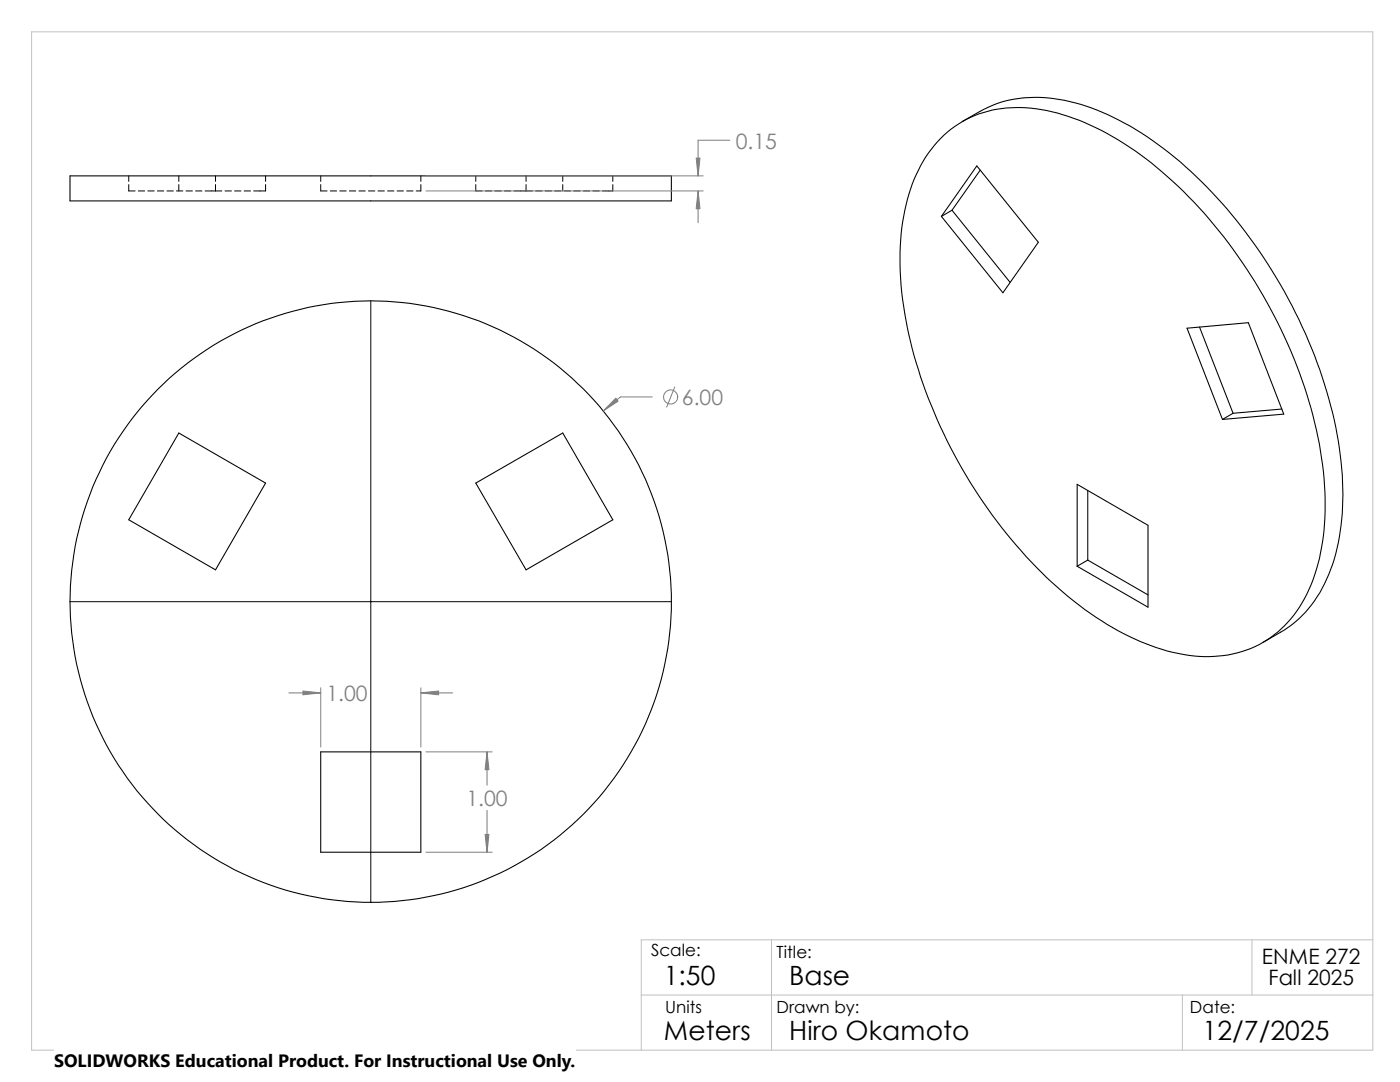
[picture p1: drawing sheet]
<svg xmlns="http://www.w3.org/2000/svg" width="279mm" height="216mm" viewBox="0 0 279 216" stroke-linecap="round" stroke-linejoin="round" font-family="sans-serif">
<path d="M6.3 6.3h267.7v203.2h-267.7zM128 198.5h146M154 187.5v22M236 198.5v11M249.9 187.5v11M274 187.5h-146v22" fill="none" stroke="#c0c0c0" stroke-width=".2"/>
<g fill="none" stroke="#000" stroke-width=".21">
<path d="M14 35.1h120v5h-120zM187.7 27.6a22.1 22.1 0 0 1 20.2-5.7 49.5 49.5 0 0 1 20.8 9.8 96.7 96.7 0 0 1 29.5 39.8 77.6 77.6 0 0 1 6.2 31.8 35 35 0 0 1-6.2 19.4 21.2 21.2 0 0 1-18.9 8.3 43.4 43.4 0 0 1-20.6-7.9 89.1 89.1 0 0 1-26.7-29.5 89.5 89.5 0 0 1-12.3-37.9 43.4 43.4 0 0 1 3.1-20.8 23.6 23.6 0 0 1 4.9-7.3zM192 24.3l3.6-2.1a24.3 24.3 0 0 1 17.9-1.9 52.9 52.9 0 0 1 20.9 11.1 99 99 0 0 1 31.2 49.5 61.2 61.2 0 0 1 1.5 27.4 27.2 27.2 0 0 1-9.2 16.3 35.5 35.5 0 0 1-5.8 3.6M194.9 33.1l12.3 15.2-7 10.1-12.3-15.2zM195.6 34l-5.6 8M190 42l11.6 14.3M190 42l-2.1 1.2M236.9 65.5l12.2-1.1 7.1 18.2-12.2 1.1zM239.4 65.3l6.7 17.2M35.7 86.4l17.3 10-10 17.3-17.3-10zM95 96.4l17.3-10 10 17.3-17.3 10zM215 96.6l14.1 8.2v16.4l-14.1-8.2z"/>
<path d="M217.1 97.9v13.9M246.1 82.5l-2.1 1.2M255.8 81.6l-9.7 .9M217.1 111.8l12 6.9M217.1 111.8l-2.1 1.2M64 150h20v20.1h-20z"/>
<circle cx="74" cy="120" r="60"/>
</g>
<g fill="none" stroke="#000" stroke-width=".2">
<path d="M25.7 36.8v1.3h1.3M25.7 35.1v1.1M27.6 38.1h1.3M29.5 38.1h1.3M31.4 38.1h1.3M33.3 38.1h1.3M35.2 38.1h1.3M35.7 35.1v1.1M35.7 36.8v1.3M37.1 38.1h1.3M39 38.1h1.3M40.9 38.1h3.4"/>
<path d="M43 35.1v1.1M43 36.8v1.3M44.9 38.1h1.3M46.8 38.1h1.3M48.7 38.1h1.3M53 36.8v1.3h-2.4M53 35.1v1.1M64 35.1v1.1M64 36.8v1.3h1.3M65.9 38.1h1.3M67.8 38.1h1.3M69.7 38.1h1.3"/>
<path d="M71.6 38.1h1.3M73.5 38.1h1.3M75.4 38.1h1.3M77.3 38.1h1.3M79.2 38.1h1.3M81.2 38.1h1.2M84 35.1v1.1M84 36.8v1.3h-.9M95 36.8v1.3h1.2M95 35.1v1.1M96.9 38.1h1.2M98.8 38.1h1.2"/>
<path d="M100.7 38.1h1.2M102.6 38.1h3.7M105 35.1v1.1M105 36.8v1.3M106.9 38.1h1.3M108.8 38.1h1.3M110.7 38.1h1.3M112.3 35.1v1.1M112.3 36.8v1.3M112.6 38.1h1.3M114.5 38.1h1.3M116.4 38.1h1.3"/>
<path d="M118.3 38.1h1.3M122.3 36.8v1.3h-2.1M122.3 35.1v1.1M74 60v120.1M13.9 120.1h60M74 120.1h60"/>
</g>
<g fill="none" stroke="#808080" stroke-width=".2">
<path d="M85 38.1h55.3M85 35.1h55.3M139.3 38.1v6.3M145.7 28h-6.4v7.1M130.2 79.2h-6.4l-3.4 2.8M134.7 77.2l-1.6 4M57.7 138.3h6.3M64 137.2v11.9M84 137.2v11.9M84 138.3h6.3M85 150h13.2M97.2 150v6.7"/>
<path d="M85 170.1h13.2M97.2 161.7v8.4"/>
<circle cx="133.8" cy="79.2" r="1.41"/>
</g>
<g fill="#808080" stroke="#808080" stroke-width=".2">
<path d="M96.8 166.5h.8l-.4 3.6z"/>
<path d="M122.9 79.5l.5 .6-3 1.9z"/>
<path d="M97.2 150l.4 3.6h-.8z"/>
<path d="M84 138.3l3.5-.4v.7z"/>
<path d="M60.5 137.9l3.5 .4-3.5 .3z"/>
<path d="M139.3 38.1l.4 3.6h-.8z"/>
<path d="M138.9 31.5h.8l-.4 3.6z"/>
</g>
<path d="M10.8 209.2h104.1v6.7h-104.1z" fill="#fff"/>
<g font-size="5.3">
<text x="132.5" y="196.5">1:50</text>
<text x="157.5" y="196.5">Base</text>
<text x="132.5" y="207.5">Meters</text>
<text x="157.5" y="207.5">Hiro Okamoto</text>
<text x="240" y="207.5">12/7/2025</text>
</g>
<g font-size="4.2" fill="#808080">
<text x="146.8" y="29.6">0.15</text>
<text x="136.1" y="80.9">6.00</text>
<text x="65.1" y="139.9">1.00</text>
<text x="93.1" y="160.9">1.00</text>
</g>
<g font-size="4.2">
<text x="251.8" y="192.3">ENME 272</text>
<text x="253.2" y="196.5">Fall 2025</text>
</g>
<text font-size="3.6" x="10.8" y="213">SOLIDWORKS Educational Product. For Instructional Use Only.</text>
<g font-size="3.4">
<text x="130" y="190.7">Scale:</text>
<text x="155" y="191.2">Title:</text>
<text x="132.8" y="202.2">Units</text>
<text x="155" y="202.2">Drawn by:</text>
<text x="237.5" y="202.2">Date:</text>
</g>
</svg>
